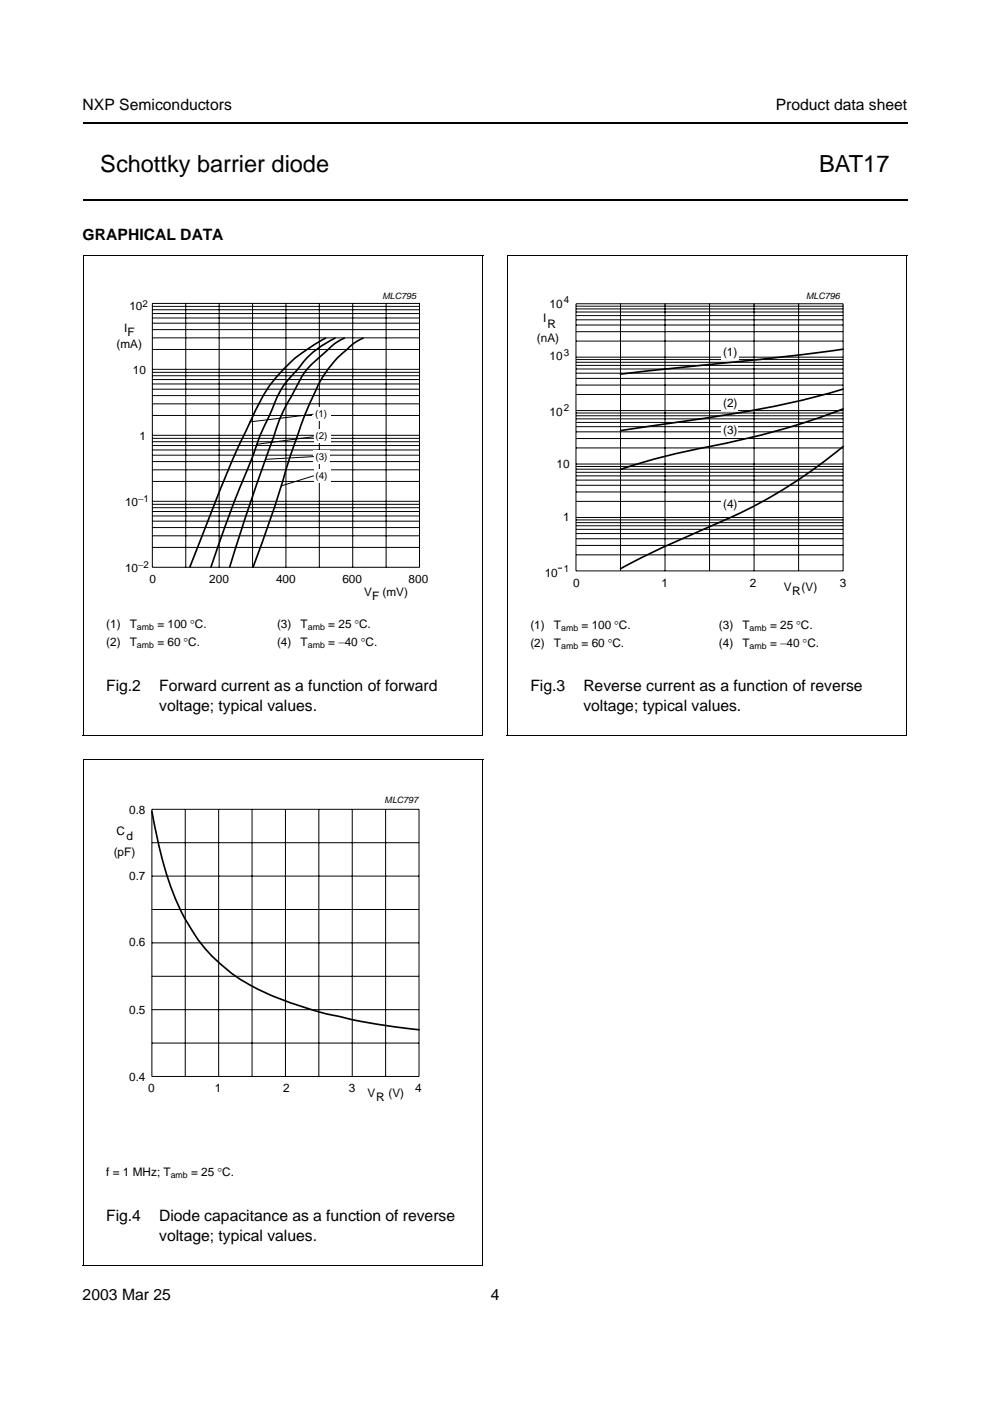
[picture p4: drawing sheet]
<svg xmlns="http://www.w3.org/2000/svg" width="210mm" height="297mm" viewBox="0 0 210 297" stroke-linecap="round" stroke-linejoin="round" font-family="sans-serif">
<path d="M17.5 26.1h174.9M17.5 42.4h174.9" fill="none" stroke="#000" stroke-width=".42"/>
<g fill="#fff">
<path d="M22.5 144.4h75v11.6h-75z"/>
<path d="M22.5 131.4h67.5v7.5h-67.5z"/>
<path d="M89 67.3v.9z"/>
<path d="M89.1 68.2h13.4z"/>
<path d="M89 68.2v1.1z"/>
<path d="M17.6 64.4h84.8v7h-84.8z"/>
<circle cx="42.7" cy="65.2" r=".22"/>
<circle cx="42.7" cy="67.1" r=".22"/>
<circle cx="42.7" cy="68.9" r=".22"/>
<circle cx="42.7" cy="70.8" r=".22"/>
<circle cx="77.6" cy="65.1" r=".22"/>
<circle cx="77.6" cy="67" r=".22"/>
<circle cx="77.6" cy="68.8" r=".22"/>
<circle cx="77.6" cy="70.7" r=".22"/>
</g>
<g fill="none" stroke="#000" stroke-width=".21">
<path d="M32.3 64.3v56M32.3 64.3h56.6v56h-56.6M32.3 79.7h56.6M32.3 78.9h56.6M32.3 78.3h56.6M32.3 74.1h56.6M32.3 71.6h56.6M32.3 69.9h56.6M32.3 68.5h56.6M32.3 67.4h56.6M32.3 66.5h56.6M32.3 65.7h56.6"/>
<path d="M32.3 65h56.6M39.4 64.3v56M46.5 64.3v56M53.5 64.3v56M60.6 64.3v56M67.7 64.3v56M74.8 64.3v56M81.9 64.3v56M32.3 99.6h56.6M32.3 97.9h56.6M32.3 96.5h56.6M32.3 95.4h56.6"/>
<path d="M32.3 94.5h56.6M32.3 93.7h56.6M32.3 92.9h56.6M32.3 92.3h56.6M32.3 88.1h56.6M32.3 85.6h56.6M32.3 83.9h56.6M32.3 82.5h56.6M32.3 81.4h56.6M32.3 80.5h56.6M32.3 116.1h56.6M32.3 113.6h56.6"/>
<path d="M32.3 111.9h56.6M32.3 110.5h56.6M32.3 109.4h56.6M32.3 108.5h56.6M32.3 107.6h56.6M32.3 106.9h56.6M32.3 106.3h56.6M32.3 102.1h56.6"/>
</g>
<g fill="#fff">
<path d="M66.2 86.4h3.9v2.9h-3.9z"/>
<path d="M66.5 91h3.6v2.9h-3.6z"/>
<path d="M66.4 95.4h3.6v2.9h-3.6z"/>
<path d="M66.5 99.5h3.6v2.9h-3.6z"/>
</g>
<path d="M69 71.7a33 33 0 0 0-15.8 17.3 346.2 346.2 0 0 0-12.3 29.6l-.6 1.6M71 71.7a20 20 0 0 0-7.9 6.7l-1 1a17.7 17.7 0 0 0-4.3 7.2l-.7 1.5a43.5 43.5 0 0 0-3.4 8.4l-4 9.8-5 13.9M73 71.7l-.7 .3a9.4 9.4 0 0 0-2.8 2.2 27.7 27.7 0 0 0-5.2 5.2l-2.1 3.9a33.7 33.7 0 0 0-4.1 9 497.3 497.3 0 0 0-9.4 27.9M77 71.7l-.7 .3a22.9 22.9 0 0 0-5.4 4.6 22.2 22.2 0 0 0-3.8 6 117.3 117.3 0 0 0-6.4 16.7l-2.6 8.5-4.4 12.4" fill="none" stroke="#000" stroke-width=".35"/>
<path d="M17.6 54.1h84.8M17.6 54v101.9M102.4 54.1v101.9M66.4 87.8l-13.6 1.7M66.4 92.6l-11.9 1.6M66.6 96.8l-10.2 .6M66.6 100.9l-7 2.1M17.5 155.9h84.9" fill="none" stroke="#000" stroke-width=".21"/>
<g fill="#fff">
<path d="M112.5 131.7h74.9v7.2h-74.9z"/>
<path d="M112.5 144.4h74.9v11.6h-74.9z"/>
<path d="M178.8 67.3v.9z"/>
<path d="M178.9 68.2h13.5z"/>
<path d="M178.8 68.2v1.1z"/>
<path d="M107.5 64.4h84.9v7h-84.9z"/>
<circle cx="132.5" cy="65.2" r=".22"/>
<circle cx="132.5" cy="67.1" r=".22"/>
<circle cx="132.5" cy="69" r=".22"/>
<circle cx="132.5" cy="70.8" r=".22"/>
<circle cx="167.4" cy="65.1" r=".22"/>
<circle cx="167.4" cy="67" r=".22"/>
<circle cx="167.4" cy="68.9" r=".22"/>
<circle cx="167.4" cy="70.7" r=".22"/>
</g>
<g fill="none" stroke="#000" stroke-width=".21">
<path d="M122.1 79.1h56.7M122.1 78.2h56.7M122.1 77.5h56.7M122.1 76.8h56.7M122.1 76.2h56.7M122.1 64.4h56.7v56.6h-56.7zM122.1 75.7h56.7M122.1 72.3h56.7M122.1 70.3h56.7M122.1 68.9h56.7M122.1 67.8h56.7M122.1 66.9h56.7"/>
<path d="M122.1 66.2h56.7M122.1 65.5h56.7M122.1 64.9h56.7M131.6 64.4v56.6M141 64.4v56.6M150.4 64.4v56.6M159.9 64.4v56.6M169.3 64.4v56.6M122.1 99.5h56.7M122.1 98.9h56.7M122.1 98.4h56.7M122.1 95h56.7"/>
<path d="M122.1 93h56.7M122.1 91.6h56.7M122.1 90.5h56.7M122.1 89.6h56.7M122.1 88.8h56.7M122.1 88.1h56.7M122.1 87.6h56.7M122.1 87.1h56.7M122.1 83.6h56.7M122.1 81.6h56.7M122.1 80.2h56.7M122.1 117.6h56.7"/>
<path d="M122.1 115.6h56.7M122.1 114.2h56.7M122.1 113.1h56.7M122.1 112.2h56.7M122.1 111.5h56.7M122.1 110.8h56.7M122.1 110.2h56.7M122.1 109.7h56.7M122.1 106.3h56.7M122.1 104.3h56.7M122.1 102.9h56.7M122.1 101.8h56.7"/>
<path d="M122.1 100.9h56.7M122.1 100.1h56.7M118.3 120.5h.9"/>
</g>
<g fill="#fff">
<path d="M152.9 73.3h3.7v2.9h-3.7z"/>
<path d="M153 84.2h3.5v2.9h-3.5z"/>
<path d="M152.9 90h3.6v2.9h-3.6z"/>
<path d="M152.9 105.5h3.6v2.9h-3.6z"/>
</g>
<path d="M178.8 74a1299.8 1299.8 0 0 1-42.7 4.8l-4.5 .5M178.8 94.7a110.8 110.8 0 0 1-31.1 18.2l-8.8 3.9-7.3 3.8M178.8 86.7a176.7 176.7 0 0 1-32.5 8.8l-8 2-6.7 2M178.8 82.5a233.6 233.6 0 0 1-35.9 7.1l-11.3 1.7" fill="none" stroke="#000" stroke-width=".35"/>
<path d="M107.5 54.1h84.9M107.6 54v101.9M192.3 54.1v101.9M107.5 155.9h84.8" fill="none" stroke="#000" stroke-width=".21"/>
<g fill="#fff">
<path d="M22.5 256.8h75v11.6h-75z"/>
<path d="M22.5 247.6h32.5v3.3h-32.5z"/>
<path d="M88.9 174.6v.9z"/>
<path d="M89 175.4h13.5z"/>
<path d="M88.9 175.5v1.1z"/>
<path d="M17.5 171.6h84.9v7.1h-84.9z"/>
<circle cx="42.6" cy="172.5" r=".22"/>
<circle cx="42.6" cy="174.3" r=".22"/>
<circle cx="42.6" cy="176.2" r=".22"/>
<circle cx="42.6" cy="178.1" r=".22"/>
<circle cx="77.5" cy="172.4" r=".22"/>
<circle cx="77.5" cy="174.2" r=".22"/>
<circle cx="77.5" cy="176.1" r=".22"/>
<circle cx="77.5" cy="178" r=".22"/>
</g>
<g fill="none" stroke="#000" stroke-width=".21">
<path d="M17.6 161.1h84.9M17.6 161v107.3M32.2 171.6h56.6v56.6h-56.6zM32.2 178.7h56.6M39.3 171.6v56.6M46.4 171.6v56.6M53.4 171.6v56.6M60.5 171.6v56.6M67.6 171.6v56.6M74.7 171.6v56.6M81.8 171.6v56.6M102.4 161.1v107.3"/>
<path d="M32.2 199.9h56.6M32.2 185.7h56.6M32.2 192.8h56.6M32.2 207h56.6M32.2 214.1h56.6M32.2 221.2h56.6M17.5 268.3h84.9"/>
</g>
<path d="M32.2 172a78.3 78.3 0 0 0 6.9 22.7 35.7 35.7 0 0 0 19.9 16.9l1.2 .5a78.9 78.9 0 0 0 11.6 3.4 122.4 122.4 0 0 0 17 2.8" fill="none" stroke="#000" stroke-width=".35"/>
<g font-size="5">
<text x="21.3" y="36.4">Schottky barrier diode</text>
<text x="173.7" y="36.4">BAT17</text>
</g>
<g font-size="3.3">
<text x="17.5" y="23.3">NXP Semiconductors</text>
<text x="164.5" y="23.3">Product data sheet</text>
<text x="17.5" y="50.8">GRAPHICAL DATA</text>
<text x="22.5" y="146.6">Fig.2</text>
<text x="33.7" y="146.6">Forward current as a function of forward</text>
<text x="112.5" y="146.6">Fig.3</text>
<text x="123.7" y="146.6">Reverse current as a function of reverse</text>
<text x="33.8" y="150.7">voltage; typical values.</text>
<text x="123.7" y="150.7">voltage; typical values.</text>
<text x="22.5" y="259">Fig.4</text>
<text x="33.7" y="259">Diode capacitance as a function of reverse</text>
<text x="33.8" y="263.1">voltage; typical values.</text>
<text x="17.5" y="275.6">2003 Mar 25</text>
<text x="104" y="275.6">4</text>
</g>
<g font-size="2.5">
<text x="27.4" y="65.8">10</text>
<text x="116.5" y="65.3">10</text>
<text x="26.3" y="70.4">I</text>
<text x="27" y="71.2">F</text>
<text x="115.2" y="68.3">I</text>
<text x="116.1" y="69.5">R</text>
<text x="24.7" y="73.8">(mA)</text>
<text x="113.8" y="72.5">(nA)</text>
<text x="116.5" y="76.4">10</text>
<text x="153.3" y="75.4">(1)</text>
<text x="28.2" y="79.4">10</text>
<text x="116.5" y="88.2">10</text>
<text x="153.3" y="86.3">(2)</text>
<text x="29.6" y="93.3">1</text>
<text x="153.3" y="92.1">(3)</text>
<text x="118" y="99.3">10</text>
<text x="26.5" y="107.3">10</text>
<text x="153.3" y="107.6">(4)</text>
<text x="119.4" y="110.4">1</text>
<text x="26.5" y="121.2">10</text>
<text x="31.7" y="123.6">0</text>
<text x="44.4" y="123.6">200</text>
<text x="58.5" y="123.6">400</text>
<text x="72.6" y="123.6">600</text>
<text x="86.6" y="123.6">800</text>
<text x="115.5" y="122.3">10</text>
<text x="121.5" y="124.4">0</text>
<text x="140.3" y="124.4">1</text>
<text x="159" y="124.4">2</text>
<text x="166.2" y="125.3">V</text>
<text x="170" y="125.3">(V)</text>
<text x="178" y="124.4">3</text>
<text x="77.2" y="126.3">V</text>
<text x="78.9" y="127.1">F</text>
<text x="81.1" y="126.3">(mV)</text>
<text x="168" y="126.2">R</text>
<text x="22.5" y="136.9">(2)</text>
<text x="22.5" y="133.1">(1)</text>
<text x="27.5" y="136.9">T</text>
<text x="27.5" y="133.1">T</text>
<text x="33.4" y="133.1">= 100 °C.</text>
<text x="33.4" y="136.9">= 60 °C.</text>
<text x="58.7" y="133.1">(3)</text>
<text x="58.7" y="136.9">(4)</text>
<text x="63.7" y="133.1">T</text>
<text x="63.7" y="136.9">T</text>
<text x="69.6" y="133.1">= 25 °C.</text>
<text x="69.6" y="136.9">= −40 °C.</text>
<text x="112.5" y="137.1">(2)</text>
<text x="112.5" y="133.3">(1)</text>
<text x="117.5" y="137.1">T</text>
<text x="117.5" y="133.3">T</text>
<text x="123.3" y="133.3">= 100 °C.</text>
<text x="123.3" y="137.1">= 60 °C.</text>
<text x="152.4" y="137.1">(4)</text>
<text x="152.4" y="133.3">(3)</text>
<text x="157.4" y="137.1">T</text>
<text x="157.4" y="133.3">T</text>
<text x="163.3" y="133.3">= 25 °C.</text>
<text x="163.3" y="137.1">= −40 °C.</text>
<text x="27.4" y="172.6">0.8</text>
<text x="24.7" y="177.1">C</text>
<text x="26.8" y="178.1">d</text>
<text x="24.1" y="181.5">(pF)</text>
<text x="27.4" y="186.6">0.7</text>
<text x="27.4" y="200.7">0.6</text>
<text x="27.4" y="214.9">0.5</text>
<text x="27.4" y="229.1">0.4</text>
<text x="31.4" y="231.6">0</text>
<text x="45.6" y="231.6">1</text>
<text x="60" y="231.6">2</text>
<text x="74" y="231.6">3</text>
<text x="77.9" y="232.5">V</text>
<text x="79.8" y="233.5">R</text>
<text x="82.4" y="232.5">(V)</text>
<text x="88" y="231.6">4</text>
<text x="22.5" y="249.3">f = 1 MHz; T</text>
<text x="40.5" y="249.3">= 25 °C.</text>
</g>
<g font-size="2.1">
<text x="30.2" y="65">2</text>
<text x="119.6" y="64.3">4</text>
<text x="119.6" y="75.4">3</text>
<text x="66.8" y="88.5">(1)</text>
<text x="119.6" y="87.2">2</text>
<text x="66.9" y="93.2">(2)</text>
<text x="66.9" y="97.5">(3)</text>
<text x="66.9" y="101.6">(4)</text>
<text x="29.3" y="106.4">−1</text>
<text x="29.3" y="120.4">−2</text>
<text x="119.6" y="121.3">1</text>
</g>
<g font-size="2.1" fill="#fff">
<text x="18.7" y="66.8">handbook, halfpage</text>
<text x="108.5" y="66.8">handbook, halfpage</text>
<text x="18.6" y="174.1">handbook, halfpage</text>
</g>
<g font-size="1.9">
<text x="81.1" y="63.4">MLC795</text>
<text x="170.9" y="63.4">MLC796</text>
<text x="29" y="133.6">amb</text>
<text x="29" y="137.3">amb</text>
<text x="65.3" y="133.6">amb</text>
<text x="65.3" y="137.3">amb</text>
<text x="119" y="133.8">amb</text>
<text x="119" y="137.5">amb</text>
<text x="158.9" y="133.8">amb</text>
<text x="158.9" y="137.5">amb</text>
<text x="81.6" y="170.3">MLC797</text>
<text x="36.2" y="249.7">amb</text>
</g>
</svg>
